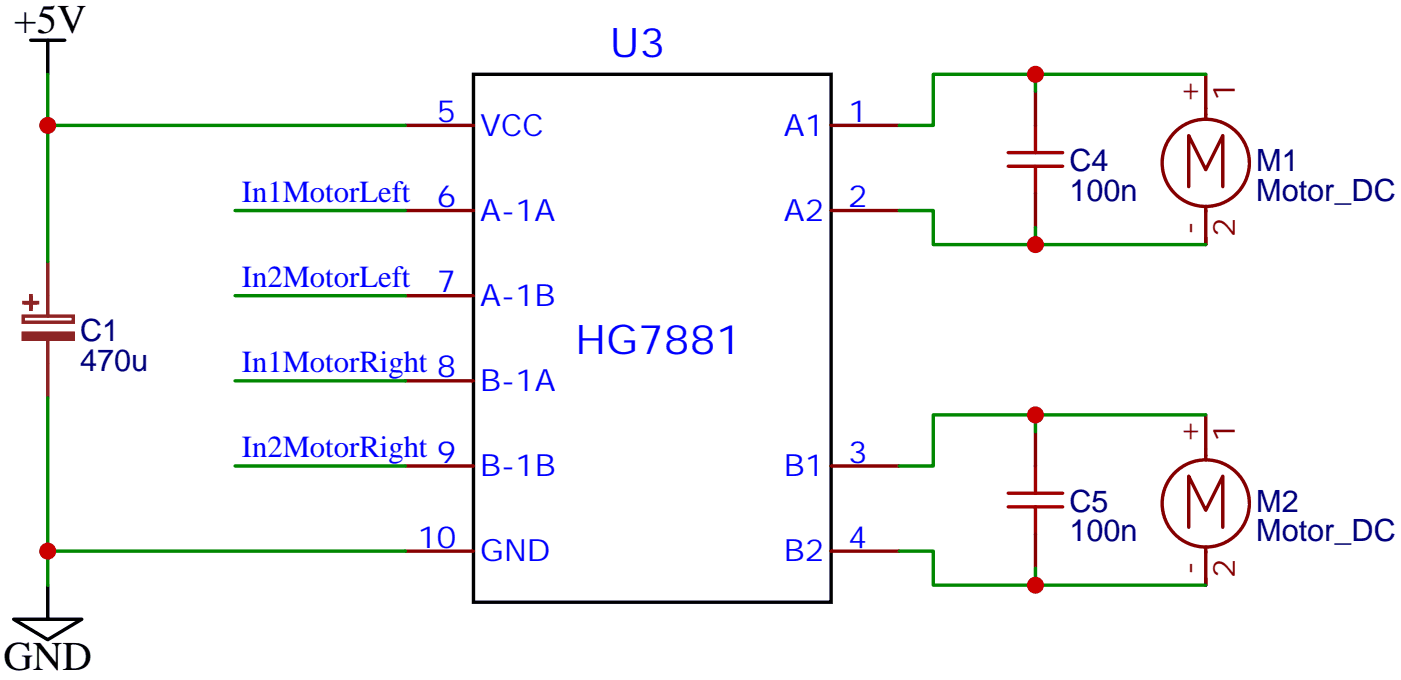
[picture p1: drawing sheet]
<svg xmlns="http://www.w3.org/2000/svg" width="145mm" height="70mm" viewBox="0 0 145 70" stroke-linecap="round" stroke-linejoin="round" font-family="sans-serif">
<path d="M3.2 4.2h3.5M4.9 4.2v3.5M49 7.7h37.1v54.7h-37.1zM1.4 64.1h7.1l-3.6 2.2zM4.9 60.6v3.5" fill="none" stroke="#000" stroke-width=".35"/>
<path d="M123.1 19.3v-5.3l1.8 3.6 1.8-3.6v5.3M124.9 7.7v4.7M129.4 16.9a4.5 4.5 0 0 0-6.5-4.1 4.5 4.5 0 0 0-.8 7.6 4.5 4.5 0 0 0 7.2-2.5l.1-.8M124.9 21.4v3.9M123.1 54.6v-5.3l1.8 3.6 1.8-3.6v5.3M124.9 43v4.6M124.9 56.7v3.9M129.4 52.1a4.5 4.5 0 0 0-6.5-4 4.5 4.5 0 0 0-.8 7.6 4.5 4.5 0 0 0 7.2-2.6l.1-.8" fill="none" stroke="#850000" stroke-width=".35"/>
<path d="M104.4 17.2h5.7M104.4 15.8h5.7M107.3 13v2.8M107.3 17.2v2.8M104.4 52.5h5.7M104.4 51.1h5.7M107.3 48.3v2.8M107.3 52.5v2.8" fill="none" stroke="#a10000" stroke-width=".35"/>
<g fill="none" stroke="#870000" stroke-width=".35">
<path d="M42 13h7M86.1 13h7M107.3 9.5v3.5M42 21.8h7M42 30.6h7M42 39.4h7M86.1 21.8h7M107.3 20v3.6M42 57.1h7M42 48.3h7M86.1 57.1h7M86.1 48.3h7"/>
<path d="M107.3 44.7v3.6M107.3 55.3v3.5"/>
</g>
<g fill="#8c2424" stroke="#8c2424" stroke-width=".35">
<path d="M2.4 34.5h5.2v.6h-5.2z"/>
<path d="M2.5 31.3l1.4 .1z"/>
<path d="M3.2 30.6v1.4z"/>
</g>
<path d="M2.4 32.7h5.2v.7h-5.2zM4.9 27.1v5.6M4.9 35.2v6" fill="none" stroke="#8c2424" stroke-width=".35"/>
<g fill="none" stroke="#008700" stroke-width=".35">
<path d="M4.9 7.7v5.3h37.1M4.9 13v14.1M107.3 7.7v1.8M124.9 7.7h-28.2v5.3h-3.6M24.3 21.8h17.7M24.3 39.4h17.7M24.3 30.6h17.7M93.1 21.8h3.6v3.5h28.2M107.3 23.6v1.7M4.9 41.2v15.9M24.3 48.3h17.7M42 57.1h-37.1v3.5"/>
<path d="M93.1 57.1h3.6v3.5h28.2M107.3 43h-10.6v5.3h-3.6M107.3 58.8v1.8M124.9 43h-17.6v1.7"/>
</g>
<g fill="#c00">
<circle cx="4.9" cy="13" r=".88"/>
<circle cx="107.3" cy="25.3" r=".88"/>
<circle cx="107.3" cy="60.6" r=".88"/>
<circle cx="107.3" cy="43" r=".88"/>
<circle cx="107.3" cy="7.7" r=".88"/>
<circle cx="4.9" cy="57.1" r=".88"/>
</g>
<g font-size="4.2">
<text x="1.4" y="3.5">+5V</text>
<text x=".4" y="69.4">GND</text>
</g>
<g font-size="4.2" fill="#00f">
<text x="63.2" y="5.9">U3</text>
<text x="59.6" y="36.6">HG7881</text>
</g>
<g font-size="3.2" fill="#840000">
<text x="124.2" y="10.8" transform="rotate(-90 124.2 10.8)">+</text>
<text x="127.9" y="10.5" transform="rotate(-90 127.9 10.5)">1</text>
<text x="124.2" y="24.3" transform="rotate(-90 124.2 24.3)">-</text>
<text x="127.9" y="24.6" transform="rotate(-90 127.9 24.6)">2</text>
<text x="124.2" y="46" transform="rotate(-90 124.2 46)">+</text>
<text x="127.9" y="45.7" transform="rotate(-90 127.9 45.7)">1</text>
<text x="124.2" y="59.6" transform="rotate(-90 124.2 59.6)">-</text>
<text x="127.9" y="59.9" transform="rotate(-90 127.9 59.9)">2</text>
</g>
<g font-size="3.2" fill="#00f">
<text x="45.3" y="12.6">5</text>
<text x="49.7" y="14">VCC</text>
<text x="81.2" y="14">A1</text>
<text x="87.8" y="12.6">1</text>
<text x="25.1" y="20.9">In1MotorLeft</text>
<text x="45.3" y="21.5">6</text>
<text x="49.7" y="22.9">A-1A</text>
<text x="81.2" y="22.9">A2</text>
<text x="87.8" y="21.5">2</text>
<text x="25.1" y="29.7">In2MotorLeft</text>
<text x="45.3" y="30.3">7</text>
<text x="49.7" y="31.7">A-1B</text>
<text x="25.1" y="38.6">In1MotorRight 8</text>
<text x="49.7" y="40.5">B-1A</text>
<text x="25.1" y="47.4">In2MotorRight 9</text>
<text x="87.8" y="47.9">3</text>
<text x="49.7" y="49.3">B-1B</text>
<text x="81.2" y="49.3">B1</text>
<text x="43.2" y="56.7">10</text>
<text x="49.7" y="58.1">GND</text>
<text x="81.2" y="58.1">B2</text>
<text x="87.8" y="56.7">4</text>
</g>
<g font-size="3.2" fill="#000080">
<text x="110.8" y="17.7">C4</text>
<text x="130.1" y="17.7">M1</text>
<text x="110.8" y="20.8">100n</text>
<text x="130.1" y="20.8">Motor_DC</text>
<text x="8.3" y="35.4">C1</text>
<text x="8.3" y="38.4">470u</text>
<text x="110.8" y="53">C5</text>
<text x="130.1" y="53">M2</text>
<text x="110.8" y="56.1">100n</text>
<text x="130.1" y="56.1">Motor_DC</text>
</g>
</svg>
